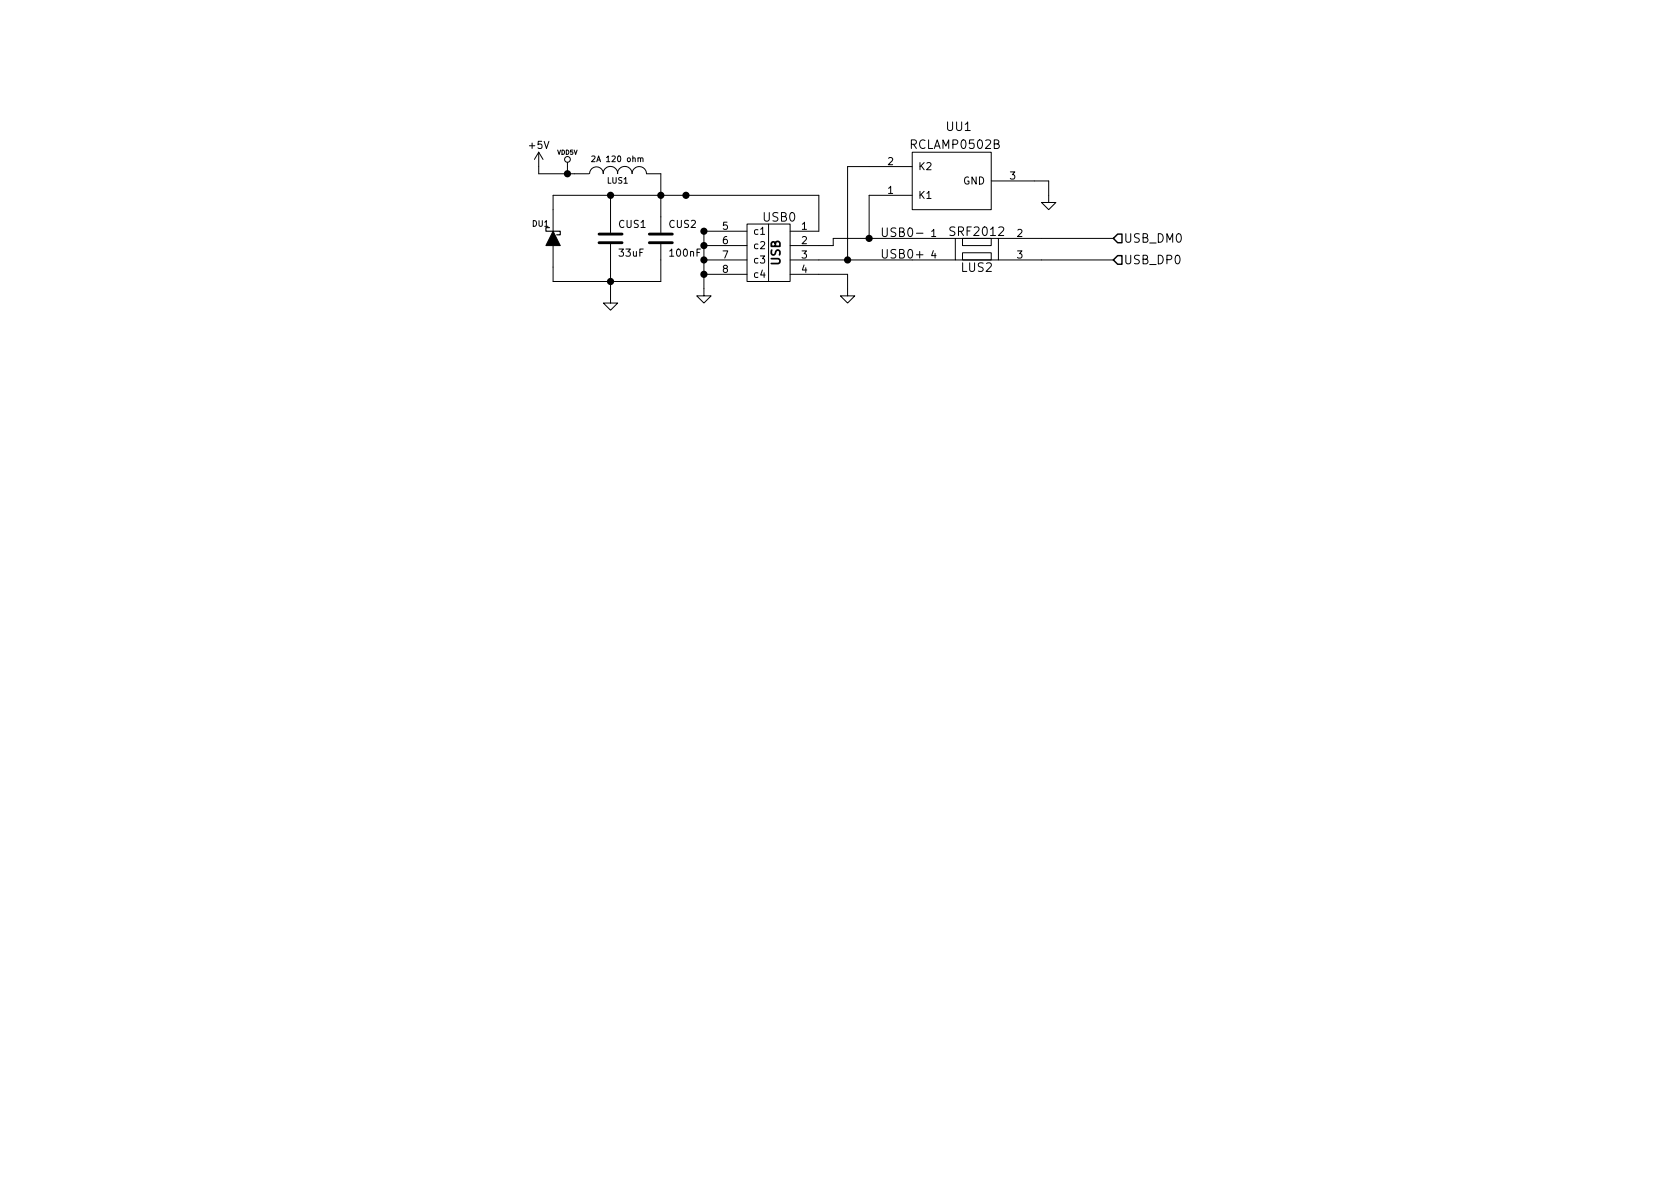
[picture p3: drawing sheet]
<svg xmlns="http://www.w3.org/2000/svg" width="297mm" height="210mm" viewBox="0 0 297 210" stroke-linecap="round" stroke-linejoin="round" font-family="sans-serif">
<g fill="none" stroke="#000" stroke-width=".18">
<path d="M95.2 26.9v3.8h8.9M95.2 26.9l.8 1.3M95.2 26.9l-.7 1.3M100.3 28.7v2M104.2 30.7a1.22 1.22 0 0 1 1.3-1.2 1.22 1.22 0 0 1 1.2 1.2M104.6 27.7l.4-.1 .2 .3-.6 .7h.6M106.6 30.7a1.3 1.3 0 0 1 1.3-1.3 1.3 1.3 0 0 1 1.3 1.3M107.9 34.5v6.6M109.2 30.7a1.3 1.3 0 0 1 1.3-1.3 1.3 1.3 0 0 1 1.3 1.3 1.27 1.27 0 0 1 1.2-1.2 1.27 1.27 0 0 1 1.3 1.2h2.5v10.4M113.3 28.1l.1-.2 .2 .1 .1 .6M132.1 39.6h3.8v10.2h-3.8zM135.9 39.6h3.8v10.2h-3.8"/>
<path d="M161.3 26.9h14v10.2h-14zM161.3 29.5h-11.4v16.5M161.3 34.5h-7.6v7.7M175.3 32h10.1v3.8h1.3l-1.3 1.3-1.3-1.3h1.3M97.8 40.9v-6.4h47v6.4h-5.1M107.9 43.2v10.4h1.3l-1.3 1.3-1.2-1.3h1.2M116.8 43.2v6.6h-19v-6.4M124.5 43.4h7.6M124.5 46h7.6M124.5 48.5h7.6M132.1 40.9h-7.6v11.4h1.2l-1.2 1.3-1.3-1.3h1.3M139.7 48.5h10.2v3.8h1.2l-1.2 1.3-1.3-1.3h1.3"/>
<path d="M139.7 46h29.2M162 41.2h1.2M162 45.1h1.2M168.9 42.2h7.6v3.8h-7.6zM168.9 42.2h-21.6v1.2h-7.6M170.2 44.7h5.1v1.3h-5.1zM170.2 42.2h5.1v1.2h-5.1zM176.5 42.2h20.3M176.5 46h20.3"/>
<circle cx="100.3" cy="28.2" r=".51"/>
</g>
<g fill="#000" stroke="#000" stroke-width=".25">
<circle cx="100.3" cy="30.7" r=".51"/>
<circle cx="108" cy="34.5" r=".51"/>
<circle cx="116.8" cy="34.5" r=".51"/>
<circle cx="121.3" cy="34.5" r=".51"/>
<circle cx="108" cy="49.8" r=".51"/>
<circle cx="124.5" cy="43.4" r=".51"/>
<circle cx="124.5" cy="48.5" r=".51"/>
<circle cx="124.5" cy="46" r=".51"/>
<circle cx="124.5" cy="40.9" r=".51"/>
<circle cx="149.9" cy="46" r=".51"/>
<circle cx="153.7" cy="42.2" r=".51"/>
</g>
<path d="M105.9 42.9h4.1M105.9 41.4h4.1M114.8 42.9h4.1M114.8 41.4h4.1" fill="none" stroke="#000" stroke-width=".51"/>
<path d="M97.8 40.9l1.3 2.5h-2.6z" fill="#000" stroke="#000" stroke-width=".18"/>
<path d="M97.2 40.3h-.7v.6h2.6v.6h-.7" fill="none" stroke="#000" stroke-width=".2"/>
<path d="M196.8 42.2l.8-.8h.8v1.5h-.8zM196.8 46l.8-.8h.8v1.5h-.8z" fill="none" stroke="#000" stroke-width=".25"/>
<g font-size="2.1">
<text x="167.4" y="23.2">UU1</text>
<text x="161.2" y="26.3">RCLAMP0502B</text>
<text x="135" y="39.2">USB0</text>
<text x="155.6" y="41.9">USB0-</text>
<text x="168.2" y="41.7">SRF2012</text>
<text x="138" y="46.9" transform="rotate(-90 138 46.9)">USB</text>
<text x="155.6" y="45.7">USB0+</text>
<text x="198.6" y="42.9">USB_DM0</text>
<text x="198.6" y="46.7">USB_DP0</text>
<text x="170" y="48.1">LUS2</text>
</g>
<g font-size="1.8">
<text x="93.6" y="26.3">+5V</text>
<text x="157" y="29.2">2</text>
<text x="157" y="34.3">1</text>
<text x="162.3" y="35.2">K1</text>
<text x="162.3" y="30.1">K2</text>
<text x="170.3" y="32.6">GND</text>
<text x="178.6" y="31.7">3</text>
<text x="109.4" y="40.3">CUS1</text>
<text x="118.3" y="40.3">CUS2</text>
<text x="127.8" y="40.6">5</text>
<text x="133.1" y="41.5">c1</text>
<text x="141.8" y="40.6">1</text>
<text x="164.6" y="41.9">1</text>
<text x="179.9" y="41.9">2</text>
<text x="109.6" y="45.4">33uF</text>
<text x="118.6" y="45.4">100nF</text>
<text x="127.8" y="43.2">6</text>
<text x="127.8" y="45.7">7</text>
<text x="133.1" y="44.1">c2</text>
<text x="133.1" y="46.6">c3</text>
<text x="141.8" y="43.2">2</text>
<text x="141.8" y="45.7">3</text>
<text x="164.6" y="45.7">4</text>
<text x="179.9" y="45.7">3</text>
<text x="127.8" y="48.3">8</text>
<text x="133.1" y="49.1">c4</text>
<text x="141.8" y="48.3">4</text>
</g>
<g font-size="1.4">
<text x="105.2" y="28.6">2A 120 ohm</text>
<text x="107.4" y="32.5">LUS1</text>
<text x="94.2" y="40.1">DU1</text>
</g>
<text font-size="1.1" x="98.6" y="27.4">VDD5V</text>
</svg>
